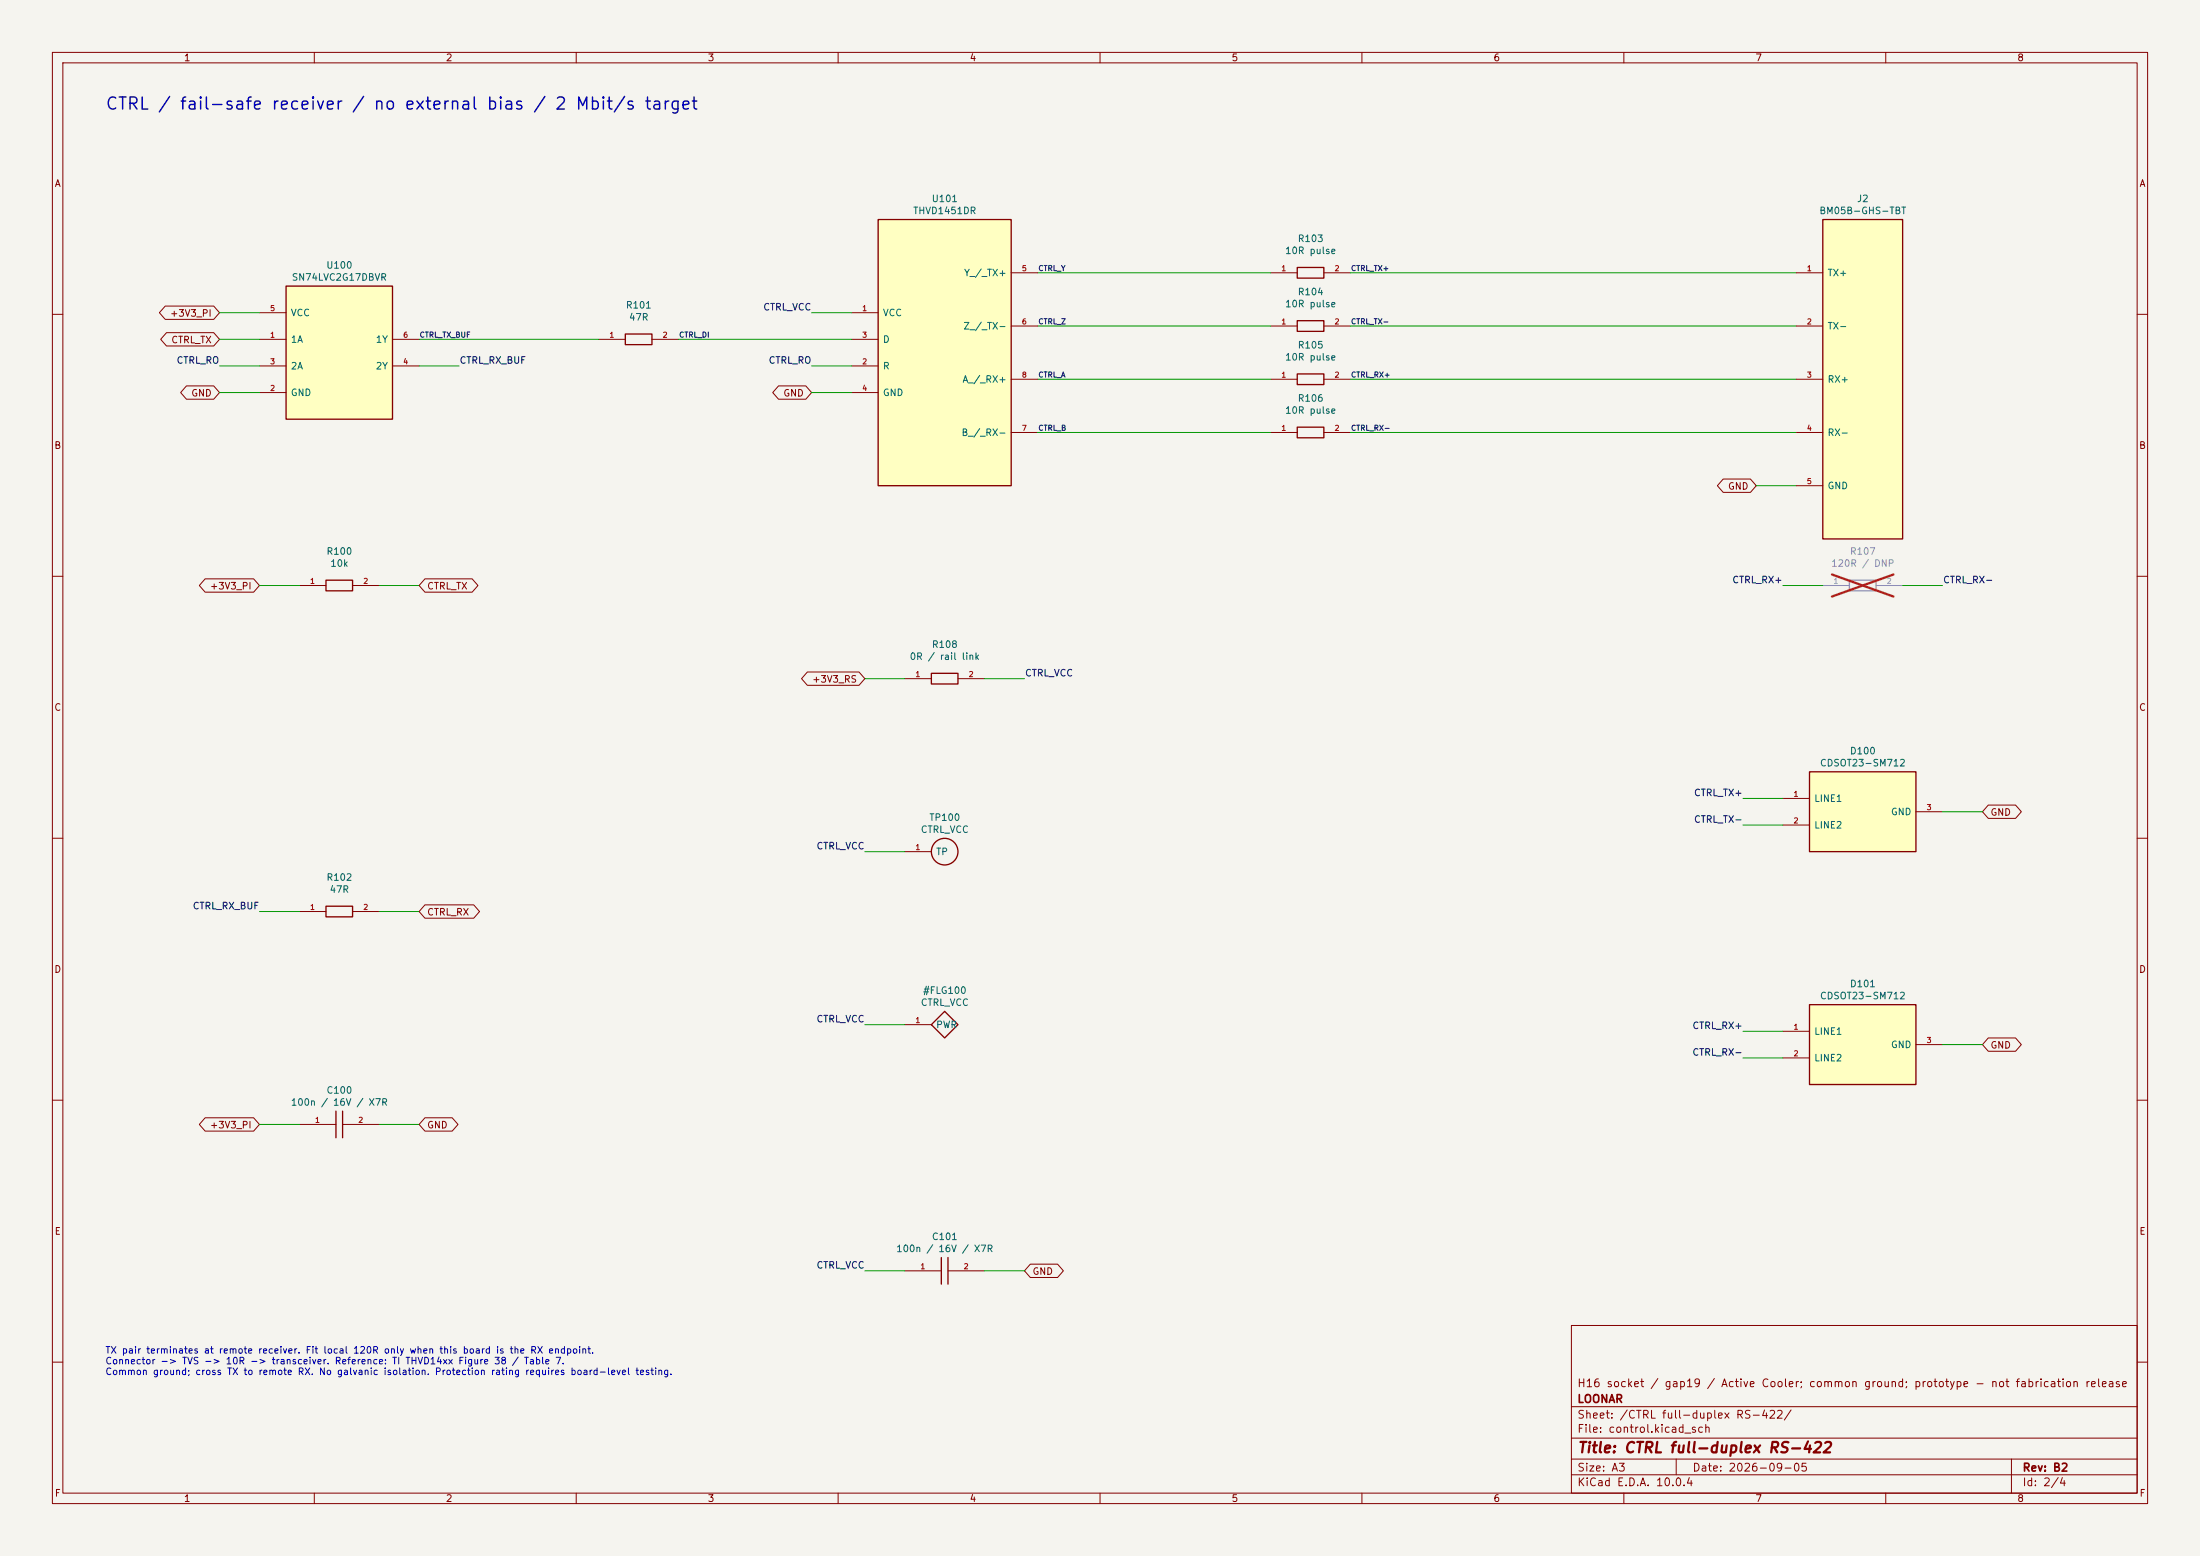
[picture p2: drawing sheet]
<svg xmlns="http://www.w3.org/2000/svg" width="420mm" height="297mm" viewBox="0 0 420 297" stroke-linecap="round" stroke-linejoin="round" font-family="sans-serif">
<path d="M0 0h420v297h-420z" fill="#f5f4ef" stroke="#f5f4ef" stroke-width=".19"/>
<g fill="none" stroke="#840000" stroke-width=".19">
<path d="M10 10h400v277h-400zM12 12h396v273h-396zM60 10v2M110 10v2M160 10v2M210 10v2M260 10v2M310 10v2M360 10v2M10 60h2M408 60h2M10 110h2"/>
<path d="M408 110h2M10 160h2M408 160h2M10 210h2M408 210h2M300 253h108v32h-108zM10 260h2M300 278.5h108M300 274.5h108M300 268.5h108M320 278.5v3M384 278.5v6.5"/>
<path d="M408 260h2M60 285v2M110 285v2M160 285v2M210 285v2M260 285v2M300 281.5h108M310 285v2M360 285v2"/>
</g>
<path d="M54.6 54.6h20.3v25.4h-20.3z" fill="#ffffc2"/>
<path d="M54.6 54.6h20.3v25.4h-20.3zM62.2 110.7h5.1v2.1h-5.1z" fill="none" stroke="#840000" stroke-width=".25"/>
<path d="M49.5 59.7h5.1M49.5 64.8h5.1M49.5 74.9h5.1M49.5 69.9h5.1M74.9 64.8h5.1M74.9 69.9h5.1M57.1 111.8h5.1M67.3 111.8h5.1" fill="none" stroke="#840000" stroke-width=".19"/>
<path d="M345.4 147.3h20.4v15.3h-20.4z" fill="#ffffc2"/>
<path d="M345.4 147.3h20.4v15.3h-20.4z" fill="none" stroke="#840000" stroke-width=".25"/>
<path d="M340.4 152.4h5M340.4 157.5h5M365.8 154.9h5" fill="none" stroke="#840000" stroke-width=".19"/>
<path d="M345.4 191.8h20.4v15.2h-20.4z" fill="#ffffc2"/>
<path d="M62.2 173h5.1v2h-5.1zM345.4 191.8h20.4v15.2h-20.4zM64.1 212.1v5.1M65.4 212.1v5.1" fill="none" stroke="#840000" stroke-width=".25"/>
<path d="M57.1 174h5.1M67.3 174h5.1M340.4 196.9h5M365.8 199.4h5M57.1 214.6h7M65.4 214.6h7M340.4 201.9h5" fill="none" stroke="#840000" stroke-width=".19"/>
<path d="M353.1 110.7h5v2.1h-5z" fill="none" stroke="#9c9b98" stroke-width=".25"/>
<path d="M348 111.8h5.1M358.1 111.8h5.1" fill="none" stroke="#9c9b98" stroke-width=".19"/>
<path d="M349.7 109.7l11.8 4.2M361.5 109.7l-11.8 4.2" fill="none" stroke="#e12e31" stroke-width=".46"/>
<path d="M167.6 41.9h25.4v50.8h-25.4z" fill="#ffffc2"/>
<path d="M167.6 41.9h25.4v50.8h-25.4zM177.8 128.5h5.1v2.1h-5.1z" fill="none" stroke="#840000" stroke-width=".25"/>
<path d="M162.6 59.7h5M193 52.1h5.1M162.6 69.9h5M162.6 64.8h5M162.6 74.9h5M193 62.2h5.1M193 72.4h5.1M193 82.6h5.1M172.7 129.5h5.1M182.9 129.5h5.1" fill="none" stroke="#840000" stroke-width=".19"/>
<path d="M348 41.9h15.2v61h-15.2z" fill="#ffffc2"/>
<g fill="none" stroke="#840000" stroke-width=".25">
<path d="M247.6 51.1h5.1v2h-5.1zM348 41.9h15.2v61h-15.2zM119.4 63.8h5.1v2h-5.1zM247.6 61.2h5.1v2h-5.1zM247.6 71.4h5.1v2h-5.1zM247.6 81.5h5.1v2.1h-5.1zM177.8 195.6l2.5-2.6 2.6 2.6-2.6 2.5zM179.7 240v5.1M181 240v5.1"/>
<circle cx="180.3" cy="162.6" r="2.54"/>
</g>
<g fill="none" stroke="#840000" stroke-width=".19">
<path d="M31.5 58.4h9.3l1.1 1.3-1.1 1.3h-9.3l-1.1-1.3zM242.6 52.1h5M252.7 52.1h5.1M342.9 52.1h5.1M31.8 63.5h9l1.1 1.3-1.1 1.2h-9l-1.1-1.2zM35.6 73.7h5.2l1.1 1.2-1.1 1.3h-5.2l-1.1-1.3zM114.3 64.8h5.1M124.5 64.8h5M148.6 73.7h5.2l1.1 1.2-1.1 1.3h-5.2l-1.1-1.3zM242.6 62.2h5M242.6 72.4h5M252.7 62.2h5.1"/>
<path d="M252.7 72.4h5.1M342.9 62.2h5.1M342.9 72.4h5.1M242.6 82.6h5M252.7 82.6h5.1M329 91.4h5.2l1.1 1.3-1.1 1.3h-5.2l-1.1-1.3zM342.9 82.6h5.1M342.9 92.7h5.1M39.2 110.5h9.2l1.1 1.3-1.1 1.2h-9.2l-1.1-1.2zM81.1 110.5h9l1.1 1.3-1.1 1.2h-9l-1.1-1.2zM154.1 128.3h9.9l1.1 1.2-1.1 1.3h-9.9l-1.1-1.3zM379.6 153.7h5.2l1.1 1.2-1.1 1.3h-5.2l-1.1-1.3z"/>
<path d="M81.1 172.7h9.3l1.1 1.3-1.1 1.3h-9.3l-1.1-1.3zM172.7 162.6h5.1M172.7 195.6h5.1M379.6 198.1h5.2l1.1 1.3-1.1 1.3h-5.2l-1.1-1.3zM39.2 213.4h9.2l1.1 1.2-1.1 1.3h-9.2l-1.1-1.3zM81.1 213.4h5.2l1.1 1.2-1.1 1.3h-5.2l-1.1-1.3zM172.7 242.6h7M181 242.6h7M196.7 241.3h5.2l1.1 1.3-1.1 1.2h-5.2l-1.1-1.2z"/>
</g>
<g fill="none" stroke="#009600" stroke-width=".19">
<path d="M41.9 59.7h7.6M154.9 59.7h7.7M198.1 52.1h44.5M257.8 52.1h85.1M41.9 64.8h7.6M41.9 69.9h7.6M41.9 74.9h7.6M80 64.8h34.3M80 69.9h7.6M129.5 64.8h33.1M154.9 69.9h7.7M154.9 74.9h7.7"/>
<path d="M198.1 62.2h44.5M198.1 72.4h44.5M257.8 62.2h85.1M257.8 72.4h85.1M198.1 82.6h44.5M257.8 82.6h85.1M335.3 92.7h7.6M49.5 111.8h7.6M72.4 111.8h7.6M340.4 111.8h7.6M363.2 111.8h7.6M165.1 129.5h7.6"/>
<path d="M188 129.5h7.6M332.7 157.5h7.7M332.7 152.4h7.7M370.8 154.9h7.7M49.5 174h7.6M72.4 174h7.6M165.1 162.6h7.6M165.1 195.6h7.6M332.7 196.9h7.7M370.8 199.4h7.7M49.5 214.6h7.6M72.4 214.6h7.6"/>
<path d="M332.7 201.9h7.7M165.1 242.6h7.6M188 242.6h7.6"/>
</g>
<text font-size="2.3" fill="#0000c2" x="20" y="21.5">CTRL / fail-safe receiver / no external bias / 2 Mbit/s target</text>
<text font-size="2" fill="#840000" x="301" y="277.8">Title: CTRL full-duplex RS-422</text>
<g font-size="1.5" fill="#840000">
<text x="301" y="268.1">LOONAR</text>
<text x="301" y="265.1">H16 socket / gap19 / Active Cooler; common ground; prototype - not fabrication release</text>
<text x="301" y="273.8">File: control.kicad_sch</text>
<text x="301" y="271.1">Sheet: /CTRL full-duplex RS-422/</text>
<text x="301" y="281.2">Size: A3</text>
<text x="323" y="281.2">Date: 2026-09-05</text>
<text x="386" y="281.2">Rev: B2</text>
<text x="301" y="284">KiCad E.D.A. 10.0.4</text>
<text x="386" y="284">Id: 2/4</text>
</g>
<g font-size="1.3" fill="#840000">
<text x="35" y="12">1</text>
<text x="85" y="12">2</text>
<text x="135" y="12">3</text>
<text x="185" y="12">4</text>
<text x="235" y="12">5</text>
<text x="285" y="12">6</text>
<text x="335" y="12">7</text>
<text x="385" y="12">8</text>
<text x="10.3" y="36">A</text>
<text x="408.3" y="36">A</text>
<text x="32.4" y="60.8">+3V3_PI</text>
<text x="32.6" y="65.8">CTRL_TX</text>
<text x="36.4" y="76">GND</text>
<text x="149.4" y="76">GND</text>
<text x="10.3" y="86">B</text>
<text x="408.2" y="86">B</text>
<text x="329.8" y="93.8">GND</text>
<text x="40" y="112.8">+3V3_PI</text>
<text x="81.4" y="112.8">CTRL_TX</text>
<text x="154.9" y="130.6">+3V3_RS</text>
<text x="10.3" y="136">C</text>
<text x="408.2" y="136">C</text>
<text x="379.9" y="156">GND</text>
<text x="81.4" y="175.1">CTRL_RX</text>
<text x="10.3" y="186">D</text>
<text x="408.2" y="186">D</text>
<text x="379.9" y="200.5">GND</text>
<text x="40" y="215.7">+3V3_PI</text>
<text x="81.4" y="215.7">GND</text>
<text x="10.3" y="236">E</text>
<text x="408.3" y="236">E</text>
<text x="197" y="243.6">GND</text>
<text x="10.3" y="286">F</text>
<text x="35" y="287">1</text>
<text x="85" y="287">2</text>
<text x="135" y="287">3</text>
<text x="185" y="287">4</text>
<text x="235" y="287">5</text>
<text x="285" y="287">6</text>
<text x="335" y="287">7</text>
<text x="385" y="287">8</text>
<text x="408.3" y="286">F</text>
</g>
<g font-size="1.3" fill="#006464">
<text x="174.2" y="41.2">THVD1451DR</text>
<text x="177.8" y="38.9">U101</text>
<text x="347.2" y="41.2">BM05B-GHS-TBT</text>
<text x="354.4" y="38.9">J2</text>
<text x="247.6" y="46.5">R103</text>
<text x="55.6" y="53.9">SN74LVC2G17DBVR</text>
<text x="62.2" y="51.6">U100</text>
<text x="183.9" y="53">Y_/_TX+</text>
<text x="245.2" y="48.8">10R pulse</text>
<text x="348.8" y="53">TX+</text>
<text x="119.4" y="59.2">R101</text>
<text x="245.2" y="59">10R pulse</text>
<text x="247.6" y="56.7">R104</text>
<text x="55.4" y="65.7">1A</text>
<text x="55.4" y="60.7">VCC</text>
<text x="71.6" y="65.7">1Y</text>
<text x="120" y="61.5">47R</text>
<text x="168.4" y="60.7">VCC</text>
<text x="168.4" y="65.7">D</text>
<text x="183.8" y="63.2">Z_/_TX-</text>
<text x="348.8" y="63.2">TX-</text>
<text x="55.4" y="70.8">2A</text>
<text x="71.6" y="70.8">2Y</text>
<text x="168.4" y="70.8">R</text>
<text x="245.2" y="69.1">10R pulse</text>
<text x="247.6" y="66.8">R105</text>
<text x="55.4" y="75.9">GND</text>
<text x="168.4" y="75.9">GND</text>
<text x="183.6" y="73.4">A_/_RX+</text>
<text x="247.6" y="77">R106</text>
<text x="348.8" y="73.4">RX+</text>
<text x="183.4" y="83.5">B_/_RX-</text>
<text x="245.2" y="79.3">10R pulse</text>
<text x="348.8" y="83.5">RX-</text>
<text x="348.8" y="93.7">GND</text>
<text x="62.2" y="106.2">R100</text>
<text x="62.9" y="108.5">10k</text>
<text x="177.8" y="124">R108</text>
<text x="173.6" y="126.3">0R / rail link</text>
<text x="347.3" y="146.6">CDSOT23-SM712</text>
<text x="353" y="144.3">D100</text>
<text x="346.2" y="153.4">LINE1</text>
<text x="360.9" y="155.9">GND</text>
<text x="175.7" y="159.3">CTRL_VCC</text>
<text x="177.3" y="157">TP100</text>
<text x="346.2" y="158.5">LINE2</text>
<text x="178.6" y="163.5">TP</text>
<text x="62.2" y="168.4">R102</text>
<text x="62.8" y="170.7">47R</text>
<text x="176.1" y="190">#FLG100</text>
<text x="347.3" y="191">CDSOT23-SM712</text>
<text x="353" y="188.7">D101</text>
<text x="175.7" y="192.3">CTRL_VCC</text>
<text x="178.6" y="196.6">PWR</text>
<text x="346.2" y="197.8">LINE1</text>
<text x="346.2" y="202.9">LINE2</text>
<text x="360.9" y="200.4">GND</text>
<text x="62.2" y="209.1">C100</text>
<text x="55.4" y="211.4">100n / 16V / X7R</text>
<text x="171" y="239.3">100n / 16V / X7R</text>
<text x="177.8" y="237">C101</text>
</g>
<g font-size="1.3" fill="#0f0f0f">
<text x="145.6" y="59.6">CTRL_VCC</text>
<text x="33.6" y="69.7">CTRL_RO</text>
<text x="87.6" y="69.7">CTRL_RX_BUF</text>
<text x="146.6" y="69.7">CTRL_RO</text>
<text x="330.6" y="111.6">CTRL_RX+</text>
<text x="370.8" y="111.6">CTRL_RX-</text>
<text x="195.6" y="129.4">CTRL_VCC</text>
<text x="323.3" y="152.3">CTRL_TX+</text>
<text x="323.3" y="157.4">CTRL_TX-</text>
<text x="155.8" y="162.4">CTRL_VCC</text>
<text x="36.7" y="173.9">CTRL_RX_BUF</text>
<text x="155.8" y="195.5">CTRL_VCC</text>
<text x="323" y="196.7">CTRL_RX+</text>
<text x="323" y="201.8">CTRL_RX-</text>
<text x="155.8" y="242.4">CTRL_VCC</text>
</g>
<g font-size="1.3" fill="#939391">
<text x="353" y="106.2">R107</text>
<text x="349.5" y="108.5">120R / DNP</text>
</g>
<g font-size="1.3" fill="#0000c2">
<text x="20" y="258.7">TX pair terminates at remote receiver. Fit local 120R only when this board is the RX endpoint.</text>
<text x="20" y="260.7">Connector -&gt; TVS -&gt; 10R -&gt; transceiver. Reference: TI THVD14xx Figure 38 / Table 7.</text>
<text x="20" y="262.8">Common ground; cross TX to remote RX. No galvanic isolation. Protection rating requires board-level testing.</text>
</g>
<g font-size="1" fill="#a90000">
<text x="195" y="52">5</text>
<text x="244.5" y="52">1</text>
<text x="254.7" y="52">2</text>
<text x="344.8" y="52">1</text>
<text x="51.5" y="59.6">5</text>
<text x="164.5" y="59.6">1</text>
<text x="51.5" y="64.7">1</text>
<text x="76.9" y="64.7">6</text>
<text x="116.2" y="64.7">1</text>
<text x="126.4" y="64.7">2</text>
<text x="164.5" y="64.7">3</text>
<text x="195" y="62.2">6</text>
<text x="244.5" y="62.2">1</text>
<text x="254.7" y="62.2">2</text>
<text x="344.8" y="62.2">2</text>
<text x="51.5" y="69.8">3</text>
<text x="76.9" y="69.8">4</text>
<text x="164.5" y="69.8">2</text>
<text x="51.5" y="74.9">2</text>
<text x="164.5" y="74.9">4</text>
<text x="195" y="72.3">8</text>
<text x="244.5" y="72.3">1</text>
<text x="254.7" y="72.3">2</text>
<text x="344.8" y="72.3">3</text>
<text x="195" y="82.5">7</text>
<text x="244.5" y="82.5">1</text>
<text x="254.7" y="82.5">2</text>
<text x="344.8" y="82.5">4</text>
<text x="344.8" y="92.6">5</text>
<text x="59.1" y="111.7">1</text>
<text x="69.2" y="111.7">2</text>
<text x="174.7" y="129.5">1</text>
<text x="184.8" y="129.5">2</text>
<text x="342.3" y="152.3">1</text>
<text x="367.7" y="154.9">3</text>
<text x="342.3" y="157.4">2</text>
<text x="174.7" y="162.5">1</text>
<text x="59.1" y="173.9">1</text>
<text x="69.2" y="173.9">2</text>
<text x="174.7" y="195.5">1</text>
<text x="342.3" y="196.8">1</text>
<text x="342.3" y="201.9">2</text>
<text x="367.7" y="199.3">3</text>
<text x="60" y="214.6">1</text>
<text x="68.3" y="214.6">2</text>
<text x="175.6" y="242.5">1</text>
<text x="183.9" y="242.5">2</text>
</g>
<g font-size="1" fill="#0f0f0f">
<text x="198.1" y="52">CTRL_Y</text>
<text x="257.8" y="52">CTRL_TX+</text>
<text x="80" y="64.7">CTRL_TX_BUF</text>
<text x="129.5" y="64.7">CTRL_DI</text>
<text x="198.1" y="62.1">CTRL_Z</text>
<text x="257.8" y="62.1">CTRL_TX-</text>
<text x="198.1" y="72.3">CTRL_A</text>
<text x="257.8" y="72.3">CTRL_RX+</text>
<text x="198.1" y="82.5">CTRL_B</text>
<text x="257.8" y="82.5">CTRL_RX-</text>
</g>
<g font-size="1" fill="#a5a4a2">
<text x="349.9" y="111.7">1</text>
<text x="360.1" y="111.7">2</text>
</g>
</svg>
